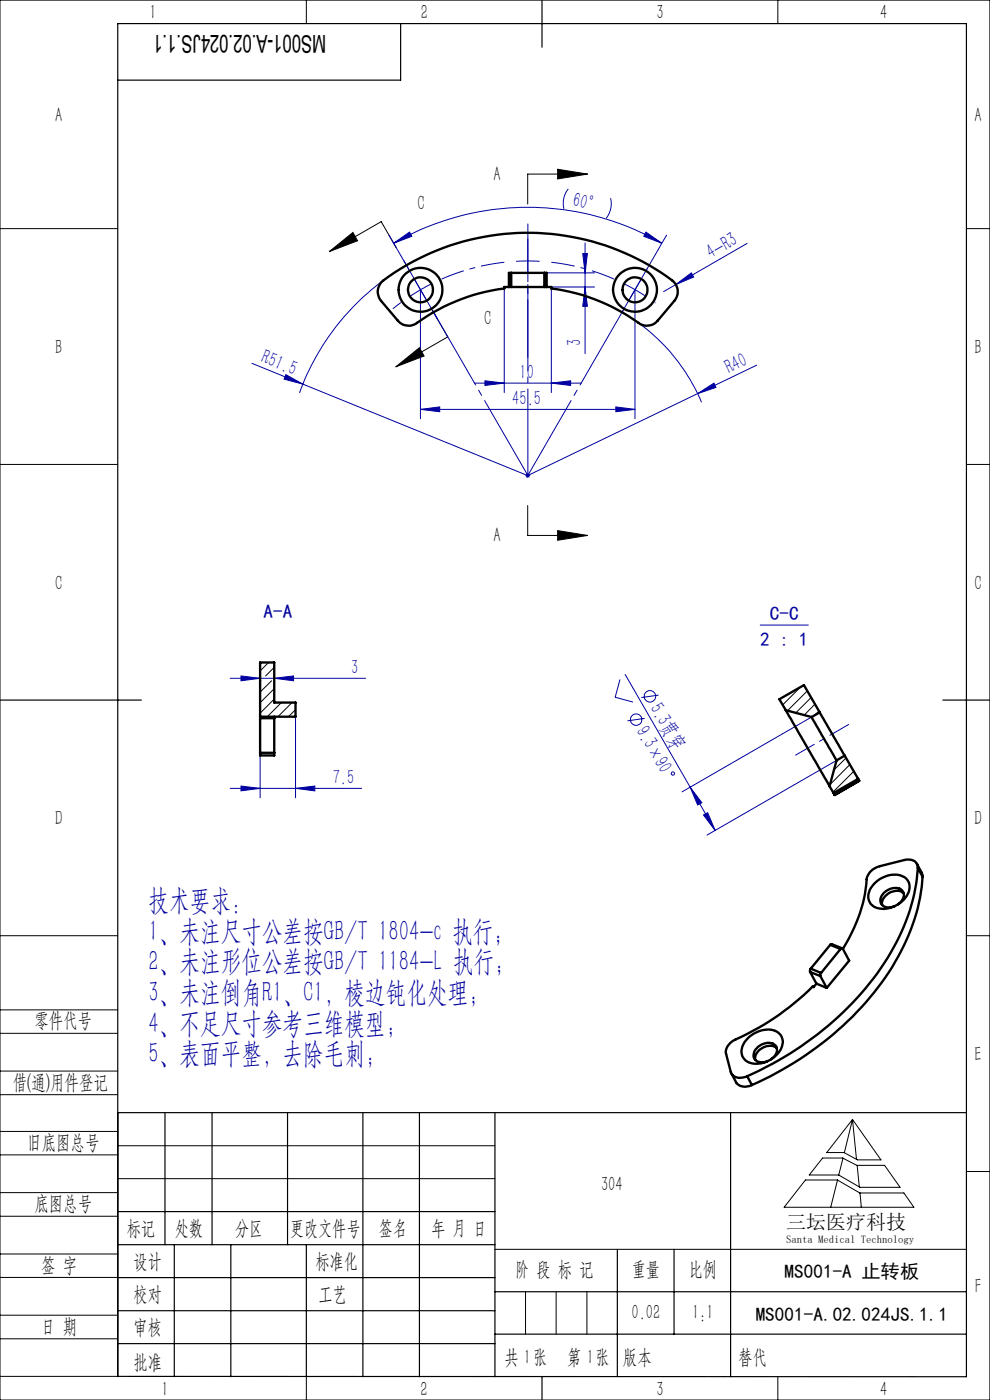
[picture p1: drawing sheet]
<svg xmlns="http://www.w3.org/2000/svg" width="210mm" height="297mm" viewBox="0 0 210 297" stroke-linecap="round" stroke-linejoin="round" font-family="sans-serif">
<g fill="none" stroke="#0000a0" stroke-width=".21">
<path d="M81.4 59.5a51.1 51.1 0 0 0-17.9 23.9M82.5 49.9l10.3 17.8M83.5 51.6l3.4-2.4 .4 .9zM83.5 51.6a56.9 56.9 0 0 1 56.9 0M87.9 59.3l1.3 2.2M116 57.9h10.1M120.5 40.1a4.9 4.9 0 0 0-.9 4.2M123.6 53.8h1l-.5 4.1zM124.1 51.5v23.5M129.5 42a4.9 4.9 0 0 1-.9 4.3M137 49.2l3.4 2.4-3.8-1.5zM141.4 49.9l-9.3 16"/>
<path d="M158.5 51.6l-15.1 8.8M53.4 77.1l10.8 4.4M60.6 79.5l3.6 2-3.9-1.1zM89.2 61.5l-2.1 1.3M89.2 61.5l1.3 2.1M89.2 61.5v27.3M91.4 60.3l-2.2 1.2M107 61.2v22.1M116.9 61.2v22.1M116.9 60.9h9.2M124.1 60.9l.5 4.1h-1zM134.7 61.5v27.3"/>
<path d="M135.5 68.5a40.6 40.6 0 0 1 13.3 16.8M143.4 60.4l3.2-2.5 .5 .9zM143.4 60.4l-2.6 1.5M160.5 77.5l-48.6 23.4-47.7-19.4M89.2 86.9l4.1-.6v1zM89.2 86.9h45.5M100.6 81.3h22.7M102.9 80.8l4.1 .5-4.1 .5zM116.9 81.3l4.1-.5v1zM130.6 86.3l4.1 .6-4.1 .4zM148 83.5l3.4-2.2 .5 .9zM111.4 100.9h1.1"/>
<path d="M111.6 100.5l.7 .7M111.9 100.4v1M112.3 100.5l-.7 .7M161.3 132.6h10.2M48.8 143.9h28.7M51.1 143.4l4.1 .5-4.1 .5zM55.2 159.7v9.6M58.2 143.9l4.1-.5v1zM62.7 152v17.3M131.5 144.1l-1 3.8 3.8 1M132.6 143.1l13.8 23.9M136.8 152.4l-3.7 .5"/>
<path d="M139.7 147.5l-3.7 .5M172.2 152.1l-27.5 15.9M48.8 167.2h27.9M51.1 166.8l4.1 .4-4.1 .6zM62.7 167.2l4.1-.4v1zM146.4 167l2.5 3.3-.9 .5zM146.4 167l5.3 9.2M149.2 172.9l.9-.5 1.6 3.8zM177.4 161.3l-27.4 15.9"/>
<circle cx="134.9" cy="152.7" r="1.2"/>
<circle cx="137.9" cy="147.7" r="1.2"/>
<circle cx="142.7" cy="164.1" r=".35"/>
</g>
<g fill="none" stroke="#000" stroke-width=".21">
<path d="M0 0h210v297h-210zM65 0v5M165 0v5M118.3 35.9l6.3 1-6.3 1.1zM124.6 36.9h-12.7v6.4M0 48.5h25M69.8 53.4l5.1-4.1 .9 1.8zM84 52.5l-3.1-5.5-11.1 6.4M205 48.5h5M84 77.8l5-4 1 1.7zM91.8 66l3.2 5.5-11 6.3M0 98.5h25"/>
<path d="M205 98.5h5M111.9 107.2v6.4h12.7M118.3 112.6l6.3 1-6.3 1zM0 198.5h25M205 198.5h5M0 214.2h25M0 219.2h25M0 232.2h25M0 227.2h25M25 236v56h-25M180.8 237.5l6.1 8.6h-5l-2.9-1.6h-3.6zM180.8 237.5l-1.7 7"/>
<path d="M180.8 237.5l.9 8.5M0 245h25M0 240h25M0 258h25M0 253h25M25 243.1h80M25 250h80M170.9 250.3h6.7l4.8 2.8h9.3l2.2 3h-27.6zM174.5 245.7h4.3l3 1.5h5.8l3.3 4.7h-8.5l-4.5-2.6h-6.2zM177.7 250.3l-1.5 5.8M178.8 245.7l-.9 3.6M181.8 247.2l.5 4.6"/>
<path d="M182.4 253.1l.3 3M205 248.5h5M0 271h25M0 266h25M0 279h25M105 265h100M111.5 274v9M118 274v9M124.5 274v9M0 284h25M65 292.1v4.9M153.7 292h.1"/>
<path d="M165 292v5"/>
</g>
<path d="M112 55.4h-2.5M112 55.4h2.5M85 64.2l-1.7 1.3M134.7 61.5l-2.2-1.2M134.7 61.5l2.1 1.3M138.9 64.2l.1 .1" fill="none" stroke="#0000a0" stroke-width=".21" stroke-dasharray="30.5 1.3 1.3 1.3" stroke-linecap="butt"/>
<path d="M107 55.6a45.5 45.5 0 0 0-13.3 3.6M130.3 59.2a45.5 45.5 0 0 0-13.3-3.6" fill="none" stroke="#0000a0" stroke-width=".21" stroke-dasharray="30.5 1.3 1.3 1.3" stroke-dashoffset="25.5" stroke-linecap="butt"/>
<path d="M86.7 57.1l-1.1-1.8M112 55.4v-2.5M112 55.4v2.5M112 52.9v-2.2M137.2 57.1l.1-.1M134.7 61.5l1.3-2.2M134.7 61.5l-1.2 2.1" fill="none" stroke="#0000a0" stroke-width=".21" stroke-dasharray="30.5 1.3 1.3 1.3"/>
<path d="M91.7 65.8l20.3 35.1M112 60.4v40.5M132.2 65.8l-20.2 35.1" fill="none" stroke="#0000a0" stroke-width=".21" stroke-dasharray="30.5 1.3 1.3 1.3" stroke-dashoffset="12.1"/>
<path d="M112 75.8v-28.3" fill="none" stroke="#0000a0" stroke-width=".21" stroke-dasharray="30.5 1.3 1.3 1.3" stroke-dashoffset="18.2"/>
<path d="M168.8 160.2l11.2-6.5" fill="none" stroke="#0000a0" stroke-width=".21" stroke-dasharray="30.5 1.3 1.3 1.3" stroke-dashoffset="25.9"/>
<g fill="none" stroke="#000" stroke-width=".25">
<path d="M85 5v12h-60M115 0v10M0 148.5h30M200 148.5h10M25 236h180M35 236v28.1M45 236v28.1M61 236v28.1M77 236v56.1M89 236v56.1M105 236v56.1M155 236v56.1"/>
<path d="M25 257h80M25 264.1h80M25 271h80M25 278.1h80M37 264.1v28M49 264.1v28M65 264.1v28M105 274h100M131 265v27.1M143 265v18M25 292l180 .1v-287.1h-180v287.1M25 285h80"/>
<path d="M105 283h100M115 292v5"/>
</g>
<g fill="#000">
<path d="M118.3 35.9l6.3 1-6.3 1.1zM118.3 112.6l6.3 1-6.3 1z"/>
<path d="M69.8 53.4l5.1-4.1 .9 1.8zM84 77.8l5-4 1 1.7z"/>
</g>
<g fill="#0000a0">
<path d="M60.6 79.5l3.6 2-3.9-1.1z"/>
<path d="M148 83.5l3.4-2.2 .5 .9z"/>
<path d="M143.4 60.4l3.2-2.5 .5 .9z"/>
<path d="M137 49.2l3.4 2.4-3.8-1.5zM83.5 51.6l3.4-2.4 .4 .9z"/>
<path d="M89.2 86.9l4.1-.6v1zM130.6 86.3l4.1 .6-4.1 .4z"/>
<path d="M51.1 166.8l4.1 .4-4.1 .6zM62.7 167.2l4.1-.4v1z"/>
<path d="M58.2 143.9l4.1-.5v1zM51.1 143.4l4.1 .5-4.1 .5z"/>
<path d="M123.6 53.8h1l-.5 4.1zM124.1 60.9l.5 4.1h-1z"/>
<path d="M146.4 167l2.5 3.3-.9 .5zM149.2 172.9l.9-.5 1.6 3.8z"/>
<path d="M102.9 80.8l4.1 .5-4.1 .5zM116.9 81.3l4.1-.5v1z"/>
</g>
<g fill="none" stroke="#000" stroke-width=".5">
<path d="M108.4 57.9h-.5v3M108.4 57.9v3M108.4 57.9h7.1M115.5 57.9h.5v3M115.5 57.9v3M107.9 60.9h.5M107.9 60.9h-.9v.3a41.8 41.8 0 0 0-19.2 7.7 3 3 0 0 1-3.4-.9l-3.6-4.2a3 3 0 0 1 .6-4.3 51.3 51.3 0 0 1 61.7 .4 3 3 0 0 1 0 3.9l-3.6 4.2a2.99 2.99 0 0 1-4 .5 40.7 40.7 0 0 0-18.6-7.3v-.3h-.9M108.4 60.9h7.1M115.5 60.9h.5M55.2 152.4v7.3M55.2 159.7v.6h3v-.6M55.2 152h7.5v-3h-4.5v-8.5h-3v11.9"/>
<path d="M55.2 152.4h3M55.2 159.7h3M58.2 152.4v7.3M58.2 152v.4M166.7 150.7l9.3 16.1M166.7 150.7l5.5 1.4M166.7 150.7l-1.4-2.4 5.2-3 3.4 5.8M172.2 152.1l5.2 9.2M173.9 151.1l5.3 9.2M173.9 151.1l-1.7 1M176 166.8l.8 1.4M176.8 168.2l.3 .4"/>
<path d="M177.1 168.6v.1M177.4 161.3l-1.4 5.5M179.2 160.3l-1.8 1M179.2 160.3l2.8 4.9M182 165.2l.2 .4M182 165.2l-5.2 3M182.2 165.6v.1M182.2 165.6l-5.1 3.1M185.3 187.6a5.5 5.5 0 0 1 6.6-1.5 2.87 2.87 0 0 1 .3 4.2 5.7 5.7 0 0 1-6.9 2 2.76 2.76 0 0 1-.4-4.1zM190.5 191.9a1.94 1.94 0 0 0 .5-3.3 3.1 3.1 0 0 0-4.2 2.6 1.87 1.87 0 0 0 2.7 1.1h.3M191.7 189.5a2.97 2.97 0 0 0-4.2 1l-.4 .9v.6M194.5 183.3l1 1.8 .2 .9"/>
<path d="M194.7 184.1a2 2 0 0 0-2.9-1.6l-5.2 1.3a3.7 3.7 0 0 0-2.8 2.7 31.3 31.3 0 0 1-5 14.8M194.7 184.1a43.7 43.7 0 0 1-10.3 24.6 68.8 68.8 0 0 1-25.9 19.6M194.7 184.1l1 1.9M195.7 186a44 44 0 0 1-10.3 24.5 69.3 69.3 0 0 1-25.9 19.7M171.8 206.2l2.2 .9M171.8 206.2l1.4 2.5M172 205.5l-.2 .7M172 205.5l2.2 .9M173.2 208.7l-.6 .7-.2-.1a56.2 56.2 0 0 1-17 11.5 2.76 2.76 0 0 0-1.4 2.8l1 3.8a2.08 2.08 0 0 0 2.8 1.1l.7-.2M173.2 208.7l2.2 .9M174 207.1l1.4 2.5M174.2 206.4l-.2 .7"/>
<path d="M176.1 200.4l.3-.1 2.2 .9M176.1 200.4l2.2 .9M176.1 200.4l-4.1 5.1M178.3 201.3l-4.1 5.1M178.8 201.3l-.3-.1-.2 .1M178.8 201.3l1.3 2.5-4.7 5.8M155.2 227.7l.9 1.9a2.57 2.57 0 0 0 3.4 .6M158.5 228.3l1 1.9M158.7 220.1a5.4 5.4 0 0 1 6.3-1.1 2.79 2.79 0 0 1 .2 4.2 5.6 5.6 0 0 1-6.7 2 2.81 2.81 0 0 1-.3-4.4zM163.5 224.7a1.93 1.93 0 0 0 .8-3.1 3 3 0 0 0-4.5 2.5 2.01 2.01 0 0 0 3 1M164.8 222.4a3 3 0 0 0-4.5 1.4l-.1 1"/>
<circle cx="89.2" cy="61.5" r="2.65"/>
<circle cx="89.2" cy="61.5" r="4.6"/>
<circle cx="134.7" cy="61.5" r="4.7"/>
<circle cx="134.7" cy="61.5" r="2.65"/>
</g>
<g fill="none" stroke="#000" stroke-width=".21">
<path d="M55.4 144.4l-.2 .2M57 140.5l-1.8 1.8M57.6 144.4l-2.4 2.4M58.2 146.1l-3 3M58.2 148.3l-3 3M58.2 141.6l-1.9 1.8M59.7 149l-3 3M61.9 149l-3 3M62.7 150.6l-1.5 1.4M169.8 145.7l-3.8 3.8M171.2 146.6l-4.2 4.2M172 148l-3.2 3.2"/>
<path d="M172.9 149.4l-2.3 2.3M173.7 150.8l-.9 1M179.5 160.8l-2.6 2.6M180.3 162.2l-4.2 4.2M181.1 163.7l-4.4 4.3M181.9 165.1l-.6 .5"/>
</g>
<g font-size="6.3" fill="#0000a0">
<text x="31.5" y="193">技术要求：</text>
<text x="31.5" y="199.5">1、未注尺寸公差按GB/T 1804-c 执行；</text>
<text x="31.5" y="206">2、未注形位公差按GB/T 1184-L 执行；</text>
<text x="31.5" y="212.5">3、未注倒角R1、C1，棱边钝化处理；</text>
<text x="31.5" y="219.1">4、不足尺寸参考三维模型；</text>
<text x="31.5" y="225.6">5、表面平整，去除毛刺;</text>
</g>
<text font-size="5.2" x="69.2" y="7.3" transform="rotate(-180 69.2 7.3)">MS001-A.02.024JS.1.1</text>
<g font-size="4.4" fill="#010000">
<text x="31.7" y="4.1">1</text>
<text x="89.2" y="4.1">2</text>
<text x="139.2" y="4.1">3</text>
<text x="186.7" y="4.1">4</text>
<text x="156.6" y="289.5">替代</text>
</g>
<g font-size="4.4">
<text x="11.7" y="25.9">A</text>
<text x="206.7" y="25.9">A</text>
<text x="104.7" y="38.4">A</text>
<text x="88.6" y="44.5">C</text>
<text x="102.7" y="68.9">C</text>
<text x="11.7" y="75.1">B</text>
<text x="206.7" y="75.1">B</text>
<text x="104.7" y="115">A</text>
<text x="11.7" y="125.1">C</text>
<text x="206.7" y="125.1">C</text>
<text x="11.7" y="175.1">D</text>
<text x="206.7" y="175.1">D</text>
<text x="7.3" y="217.9">零件代号</text>
<text x="206.7" y="225.1">E</text>
<text x="2.7" y="231">借(通)用件登记</text>
<text x="5.8" y="243.7">旧底图总号</text>
<text x="7.3" y="256.8">底图总号</text>
<text x="127.5" y="252.6">304</text>
<text x="26.9" y="261.9">标记</text>
<text x="37.1" y="261.9">处数</text>
<text x="49.9" y="261.9">分区</text>
<text x="61.5" y="261.9">更改文件号</text>
<text x="80.4" y="261.9">签名</text>
<text x="91.5" y="261.9">年 月 日</text>
<text x="8.7" y="269.8">签 字</text>
<text x="28.3" y="268.9">设计</text>
<text x="66.9" y="268.9">标准化</text>
<text x="109.3" y="270.8">阶 段 标 记</text>
<text x="134" y="270.8">重量</text>
<text x="146.1" y="270.8">比例</text>
<text x="206.8" y="274.4">F</text>
<text x="28.3" y="276">校对</text>
<text x="67.6" y="276">工艺</text>
<text x="134" y="279.8">0.02</text>
<text x="146.8" y="279.8">1:1</text>
<text x="8.7" y="282.9">日 期</text>
<text x="28.4" y="283">审核</text>
<text x="28.3" y="290.4">批准</text>
<text x="107" y="289.5">共 张</text>
<text x="111.1" y="289.5">1</text>
<text x="120.3" y="289.5">第 张</text>
<text x="124.5" y="289.5">1</text>
<text x="132.1" y="289.5">版本</text>
<text x="34.2" y="296.1">1</text>
<text x="89.2" y="296.2">2</text>
<text x="139.2" y="296.2">3</text>
<text x="186.7" y="296.2">4</text>
</g>
<g font-size="4.4" fill="#0000a0">
<text x="121.3" y="43.8" transform="rotate(12 121.3 43.8)">60°</text>
<text x="150.9" y="55" transform="rotate(-30 150.9 55)">4-R3</text>
<text x="55.2" y="76.8" transform="rotate(22 55.2 76.8)">R51.5</text>
<text x="123.2" y="73.5" transform="rotate(-90 123.2 73.5)">3</text>
<text x="110.2" y="80.4">10</text>
<text x="154.6" y="79.3" transform="rotate(-26 154.6 79.3)">R40</text>
<text x="108.7" y="86">45.5</text>
<text x="74.5" y="143">3</text>
<text x="134.8" y="155" transform="rotate(60 134.8 155)">9.3×90</text>
<text x="137.8" y="150.1" transform="rotate(60 137.8 150.1)">5.3贯穿</text>
<text x="70.6" y="166.4">7.5</text>
</g>
<text font-size="4.2" x="166.8" y="260.7">三坛医疗科技</text>
<g font-size="4.1" fill="#0000a0">
<text x="55.9" y="131.1">A-A</text>
<text x="163.3" y="131.4">C-C</text>
<text x="161.3" y="137.1">2 : 1</text>
</g>
<g font-size="4.1">
<text x="166.4" y="271.1">MS001-A 止转板</text>
<text x="160.3" y="280.2">MS001-A.02.024JS.1.1</text>
</g>
<text font-size="2.3" x="166.8" y="263.6">Santa Medical Technology</text>
</svg>
